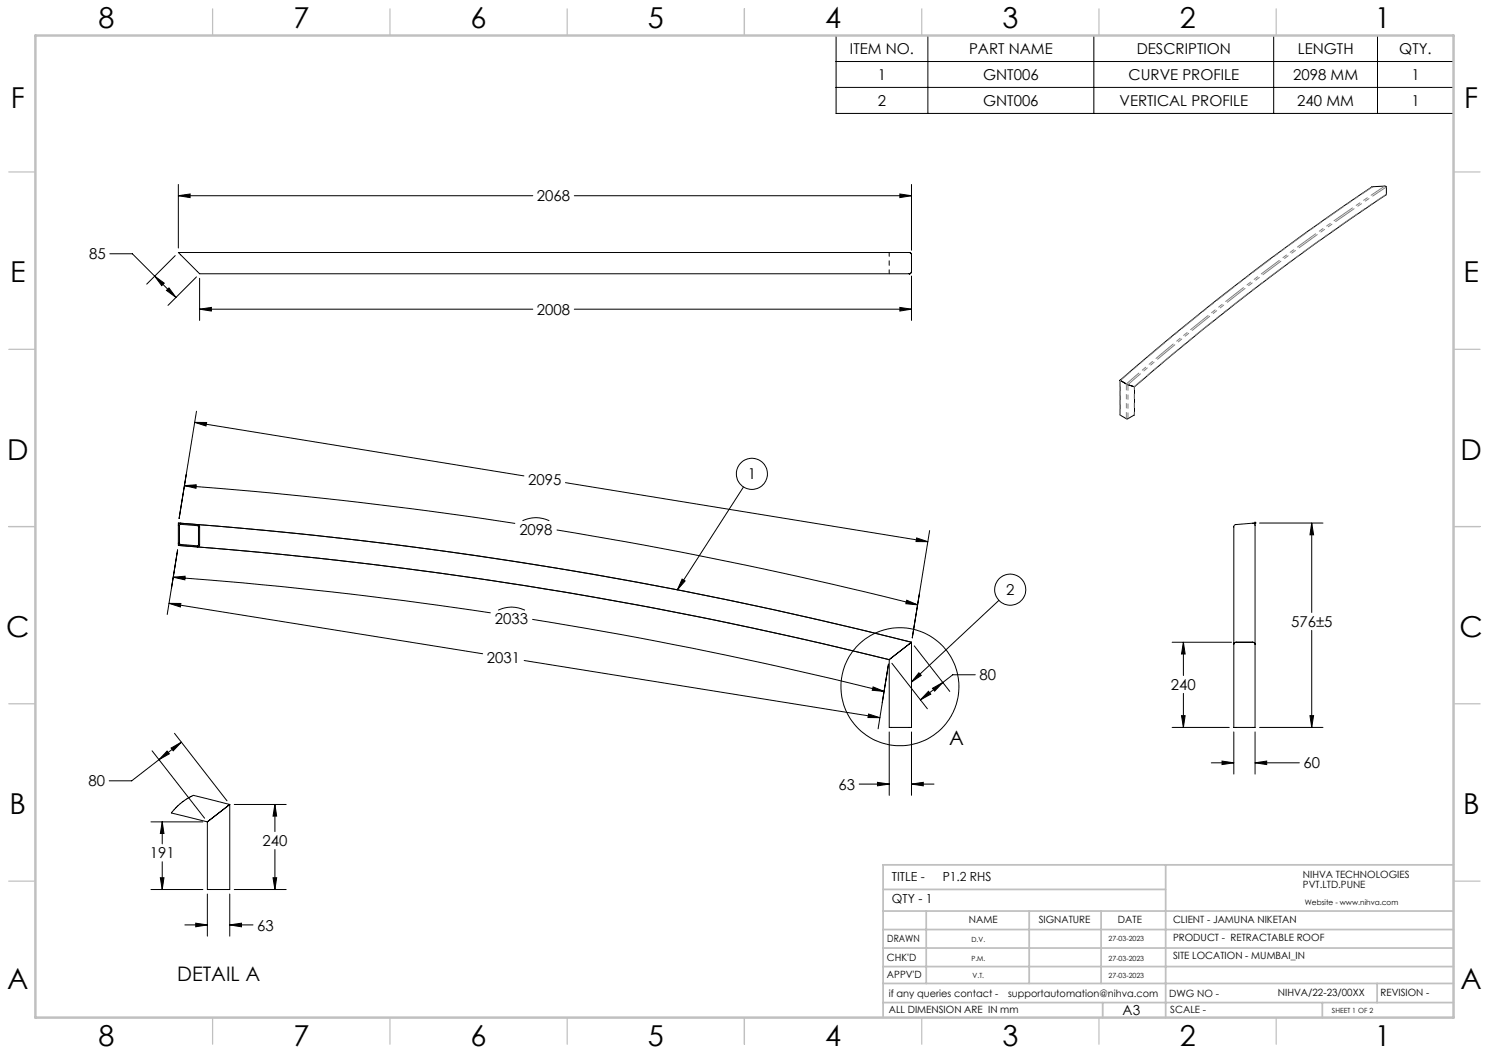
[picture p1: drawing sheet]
<svg xmlns="http://www.w3.org/2000/svg" width="420mm" height="297mm" viewBox="0 0 420 297" stroke-linecap="round" stroke-linejoin="round" font-family="sans-serif">
<g fill="none" stroke="#000" stroke-width=".28">
<path d="M235.8 10h174.2v22h-174.2zM235.8 17.4h174.2M261.7 10v22M308.5 10v22M359.3 10v22M388.5 10v22M235.8 24.7h174.2M50.3 52v18M50.3 55.2h100M50.3 55.2l3.3-.5v1zM162 55.2h95.1M253.8 54.7l3.3 .5-3.3 .5z"/>
<path d="M257.1 52v18.6M31 71.6h6.3l12.3 12.3M43.6 77.9l2.7 2-.7 .7zM49.4 72.1l-8 8M55.4 78.1l-8 8M56.3 78.5v11.9M256.5 71.2h-206.2l6 6h200.2M256.5 71.2l.4 .2 .2 .5M256.5 71.2h.1M256.5 77.2h.1M257.1 77.9v12.5M257.1 76.6l-.2 .4-.4 .2"/>
<path d="M257.1 71.9v4.7M47 81.9l.7-.7 1.9 2.7zM56.3 87.2h94M56.3 87.2l3.3-.5v1zM162 87.2h95.1M253.8 86.7l3.3 .5-3.3 .5zM54.9 119.1l92.9 15.1M54.9 119.1l3.4 .1-.2 1zM55.4 116l-4.9 30.3M315.9 107.2a665.1 665.1 0 0 1 71.3-54.5l3.7-.1 .1 2.3a708.1 708.1 0 0 0-71 54.2M315.9 107.2l.1 .1M315.9 107.2v9.9l1.9 1 2.2-1.1v-7.9"/>
<path d="M316 107.3l1.7 1M317.7 108.3l.4 .2M318.1 108.5l1.8 .6M319.9 109.1h.1M52 137l3.4-.3-.1 1zM52 137a1190.1 1190.1 0 0 1 93.3 10.6M159.5 136.1l102.2 16.7M209.7 137.3l-18.6 29.1M50.3 153.2l.2 .5 .4 .2M50.3 147.5l.6 .1M50.3 153.8l.6 .1M50.3 147.5v6.3"/>
<path d="M50.3 147.5a1206 1206 0 0 1 206.8 33.6M50.3 153.8a1199.1 1199.1 0 0 1 200.5 32.3M50.7 148.1l.2-.2 5 .4v5.5l-5.2-.4zM50.9 147.6l-.4 .1-.2 .5M50.9 153.9l4.8 .4M50.9 147.6l4.8 .4M55.7 148a1201.8 1201.8 0 0 1 201.4 33.1M55.7 148l.6 .4v5.4l-.6 .5M55.7 154.3a1196 1196 0 0 1 195.1 31.8M147.4 146.9a8.5 8.5 0 0 1 7.5 0M157 149.5a1234.7 1234.7 0 0 1 101.8 21.1M258.6 151.7l3.1 1.1-3.3-.1z"/>
<path d="M262.2 149.6l-4.9 30.3M354 147.2v.9M354.3 147.5l-.8 .1M355.3 147.5h17.9M370 147.5v25.3M370 147.5l.5 3.3h-1zM47.7 170.2l88.4 14.2M47.7 170.2h3.3l-.1 1zM48.4 165.9l1.7-10.8-2.9 18.2M48.9 162.8l3.3-.3-.1 1zM48.9 162.8a1165.8 1165.8 0 0 1 89.5 10.1M140.5 172.1a8.5 8.5 0 0 1 7.6 0"/>
<path d="M150.1 174.7a1192.8 1192.8 0 0 1 99.3 20.3M192.4 163.3l.9 .6-2.2 2.5zM255.8 169.3l3 1.3-3.3-.3zM281.8 169.3l-24.7 23.1M370 177.8v27.4M147.8 186.3l100.4 16.1M246.3 193.7l3.1 1.3-3.4-.3zM248.8 198.2l1.8-10.9-2.9 18.3M251.6 187.1l10 12.8M256.5 181.6l-5.7 4.5M257.1 181.1l-.6 .5M257.1 181.1v24.1h-6.3v-19.1l.7-.5"/>
<path d="M257.9 182.2l10 12.8M259.2 189.8l.7 .7-2.8 1.9zM261.9 195l.6 .8-2.9 1.6zM263 194.1l2.9-1.6-2.3 2.4zM265.9 192.5l-6.3 4.9M275.1 190.3h-6.4l-2.8 2.2M330.6 181.1h16.8M333.8 181.1v9.4M333.8 195.6v9.6M333.8 181.1l.5 3.4h-1zM348 181.6v-33.2l.5-.4 4.9-.4 .4 .1 .2 .5v33.4M348 181.6v23.6h6v-23.6"/>
<path d="M348.7 181.1l-.5 .2-.2 .3M348.7 181.1h4.7M353.4 181.1l.4 .2 .2 .3M42.9 211.8l14.8 19M44.8 214.3l-7.7 5.9h-6.3M47.1 211.8l.7 .8-3 1.7zM48.3 211l2.9-1.7-2.3 2.5zM49.2 206.8l14.8 19.1M51.2 209.3l-6.4 5M245 201.4l3.2 1h-3.4zM250.8 206.4v17.9M257.1 206.4v17.9"/>
<path d="M330.6 205.2h16.1M333.3 201.9h1l-.5 3.3zM341.7 215.2h6.3M344.7 214.7l3.3 .5-3.3 .4zM348 206.4v11.9M354 206.4v11.9M354 215.2h12.5M354 215.2l3.3-.5v.9zM355.3 205.2h17.9M369.5 201.9h1l-.5 3.3zM42.6 231.8h14.6M45.8 231.8v6.2"/>
<path d="M45.8 231.8l.4 3.3h-1zM64.2 227.4l-5.7 4.4M64.8 226.9l-10.3-2.6-1.7 .9-2 1.5-2.5 2.6 10.2 2.5M64.8 226.9l-.6 .5M64.8 226.9v24h-6.3v-19.1M66.1 226.9h14.6M77.5 226.9v7.7M77.5 239.6v11.3M77.5 226.9l.5 3.3h-1zM242.4 221.2h8.4M247.5 220.7l3.3 .5-3.3 .4zM257.1 221.2h6.4"/>
<path d="M257.1 221.2l3.3-.5v.9zM42.6 250.9h14.6M45.2 247.6h1l-.4 3.3zM45.8 243.1v7.8M58.5 252.2v11.9M64.8 252.2v11.9M66.1 250.9h14.6M77 247.6h1l-.5 3.3zM52.1 260.9h6.4M55.2 260.4l3.3 .5-3.3 .5zM64.8 260.9h6.6M64.8 260.9l3.3-.5v1z"/>
<circle cx="212.1" cy="133.6" r="4.4"/>
<circle cx="285" cy="166.3" r="4.4"/>
<circle cx="253.8" cy="193.7" r="16.6"/>
</g>
<path d="M250.8 71.2v6" fill="none" stroke="#000" stroke-width=".28" stroke-dasharray="15.2 1.3 1.3 1.3" stroke-dashoffset="14.1"/>
<g fill="none" stroke="#c0c0c0" stroke-width=".35">
<path d="M60 2.5v7.5M110 2.5v7.5M160 2.5v7.5M210 2.5v7.5M260 2.5v7.5M310 2.5v7.5M360 2.5v7.5M2.5 48.5h7.5M410 48.5h7.5M2.5 98.5h7.5M410 98.5h7.5M2.5 148.5h7.5"/>
<path d="M410 148.5h7.5M2.5 198.5h7.5M410 198.5h7.5M2.5 248.5h7.5M410 248.5h7.5M60 287v7.5M110 287v7.5M160 287v7.5M210 287v7.5M260 287v7.5M310 287v7.5M360 287v7.5"/>
</g>
<g fill="none" stroke="#c0c0c0" stroke-width=".5">
<path d="M249.1 257h160.9M249.1 250.9h79.7M261.3 257v20.4M290.3 257v20.4M310.6 257v20.4M328.8 243.9v43.1M410 243.9h-160.9v43.1M249.1 272.6h160.9M249.1 267.4h160.9M249.1 262.2h160.9M249.1 277.4h160.9M388.4 277.4v5.4"/>
<path d="M249.1 282.8h160.9M311 282.8v4.2M373 282.8v4.2"/>
</g>
<path d="M10 10h400v277h-400z" fill="none" stroke="#c0c0c0" stroke-width=".7"/>
<g fill="#000">
<path d="M192.4 163.3l.9 .6-2.2 2.5zM259.2 189.8l.7 .7-2.8 1.9z"/>
<path d="M255.8 169.3l3 1.3-3.3-.3zM52 137l3.4-.3-.1 1zM246.3 193.7l3.1 1.3-3.4-.3zM48.9 162.8l3.3-.3-.1 1zM54.9 119.1l3.4 .1-.2 1zM258.6 151.7l3.1 1.1-3.3-.1zM47.7 170.2h3.3l-.1 1zM245 201.4l3.2 1h-3.4zM370 147.5l.5 3.3h-1zM369.5 201.9h1l-.5 3.3z"/>
<path d="M261.9 195l.6 .8-2.9 1.6zM263 194.1l2.9-1.6-2.3 2.4zM257.1 221.2l3.3-.5v.9zM247.5 220.7l3.3 .5-3.3 .4zM50.3 55.2l3.3-.5v1zM253.8 54.7l3.3 .5-3.3 .5zM56.3 87.2l3.3-.5v1zM253.8 86.7l3.3 .5-3.3 .5zM47 81.9l.7-.7 1.9 2.7zM43.6 77.9l2.7 2-.7 .7zM333.8 181.1l.5 3.4h-1zM333.3 201.9h1l-.5 3.3zM344.7 214.7l3.3 .5-3.3 .4zM354 215.2l3.3-.5v.9zM77 247.6h1l-.5 3.3zM77.5 226.9l.5 3.3h-1zM45.2 247.6h1l-.4 3.3zM45.8 231.8l.4 3.3h-1zM47.1 211.8l.7 .8-3 1.7zM48.3 211l2.9-1.7-2.3 2.5zM64.8 260.9l3.3-.5v1zM55.2 260.4l3.3 .5-3.3 .5z"/>
</g>
<path d="M317.7 108.3a704.6 704.6 0 0 1 72.9-55.8M318.2 108.5a704 704 0 0 1 72.9-55.8" fill="none" stroke="#808080" stroke-width=".28" stroke-dasharray="6.3 1.3 1.3 1.3 1.3 1.3" stroke-dashoffset="1.7"/>
<path d="M316 107.3a707.2 707.2 0 0 1 71.3-54.7" fill="none" stroke="#808080" stroke-width=".28" stroke-dasharray="6.3 1.3 1.3 1.3 1.3 1.3" stroke-dashoffset="2.7"/>
<path d="M319.9 109a700.4 700.4 0 0 1 71.2-54.2" fill="none" stroke="#808080" stroke-width=".28" stroke-dasharray="6.3 1.3 1.3 1.3 1.3 1.3" stroke-dashoffset="2.9"/>
<path d="M318.2 118.1v-9.6" fill="none" stroke="#808080" stroke-width=".28" stroke-dasharray="6.3 1.3 1.3 1.3 1.3 1.3" stroke-dashoffset="4.7"/>
<path d="M316 117.1v-9.8M317.7 118.1v-9.8" fill="none" stroke="#808080" stroke-width=".28" stroke-dasharray="6.3 1.3 1.3 1.3 1.3 1.3" stroke-dashoffset="4.6"/>
<path d="M319.9 117v-8" fill="none" stroke="#808080" stroke-width=".28" stroke-dasharray="6.3 1.3 1.3 1.3 1.3 1.3" stroke-dashoffset="5.5"/>
<g font-size="8.1">
<text x="27.8" y="8">8</text>
<text x="82.8" y="8">7</text>
<text x="132.8" y="8">6</text>
<text x="182.8" y="8">5</text>
<text x="232.8" y="8">4</text>
<text x="282.8" y="8">3</text>
<text x="332.8" y="8">2</text>
<text x="387.8" y="8">1</text>
<text x="3" y="30.4">F</text>
<text x="413" y="30.4">F</text>
<text x="2.8" y="79.6">E</text>
<text x="412.8" y="79.6">E</text>
<text x="2" y="129.6">D</text>
<text x="412" y="129.6">D</text>
<text x="1.7" y="179.6">C</text>
<text x="411.7" y="179.6">C</text>
<text x="2.7" y="229.6">B</text>
<text x="412.7" y="229.6">B</text>
<text x="2" y="278.9">A</text>
<text x="412" y="278.9">A</text>
<text x="27.8" y="295">8</text>
<text x="82.8" y="295">7</text>
<text x="132.8" y="295">6</text>
<text x="182.8" y="295">5</text>
<text x="232.8" y="295">4</text>
<text x="282.8" y="295">3</text>
<text x="332.8" y="295">2</text>
<text x="387.8" y="295">1</text>
</g>
<g font-size="5.6">
<text x="267.8" y="210.1">A</text>
<text x="50" y="276.6">DETAIL A</text>
</g>
<g font-size="4.2">
<text x="239.8" y="15.2">ITEM NO.</text>
<text x="273.3" y="15.2">PART NAME</text>
<text x="320.6" y="15.2">DESCRIPTION</text>
<text x="366.1" y="15.2">LENGTH</text>
<text x="394.7" y="15.2">QTY.</text>
<text x="247.6" y="22.5">1</text>
<text x="277.3" y="22.5">GNT006</text>
<text x="318.3" y="22.5">CURVE PROFILE</text>
<text x="364.8" y="22.5">2098 MM</text>
<text x="398.1" y="22.5">1</text>
<text x="247.6" y="29.8">2</text>
<text x="277.3" y="29.8">GNT006</text>
<text x="315.8" y="29.8">VERTICAL PROFILE</text>
<text x="365.9" y="29.8">240 MM</text>
<text x="398.1" y="29.8">1</text>
<text x="151.5" y="56.8">2068</text>
<text x="25.1" y="73.2">85</text>
<text x="151.5" y="88.8">2008</text>
<text x="149" y="136.8">2095</text>
<text x="210.9" y="135.2">1</text>
<text x="146.5" y="150.8">2098</text>
<text x="283.8" y="167.9">2</text>
<text x="139.6" y="176">2033</text>
<text x="364.2" y="176.9">576±5</text>
<text x="137.3" y="186.9">2031</text>
<text x="276.3" y="191.9">80</text>
<text x="330.3" y="194.6">240</text>
<text x="25" y="221.8">80</text>
<text x="367.7" y="216.7">60</text>
<text x="236.5" y="222.7">63</text>
<text x="74" y="238.7">240</text>
<text x="42.2" y="242.1">191</text>
<text x="72.5" y="262.5">63</text>
</g>
<text font-size="3.9" x="316.7" y="286.4">A3</text>
<g font-size="3.5">
<text x="251.6" y="248.6">TITLE -</text>
<text x="265.9" y="248.6">P1.2 RHS</text>
<text x="251.6" y="254.8">QTY - 1</text>
</g>
<g font-size="2.8">
<text x="367.5" y="247.7">NIHVA TECHNOLOGIES</text>
<text x="367.5" y="250.5">PVT.LTD.PUNE</text>
<text x="273.3" y="260.4">NAME</text>
<text x="293" y="260.4">SIGNATURE</text>
<text x="315.3" y="260.5">DATE</text>
<text x="330.9" y="260.5">CLIENT - JAMUNA NIKETAN</text>
<text x="250.3" y="265.7">DRAWN</text>
<text x="330.9" y="265.5">PRODUCT - RETRACTABLE ROOF</text>
<text x="250.2" y="271.1">CHK'D</text>
<text x="250.2" y="275.8">APPV'D</text>
<text x="330.9" y="270.6">SITE LOCATION - MUMBAI_IN</text>
<text x="250.7" y="281.1">if any queries contact -</text>
<text x="284.3" y="281.1">supportautomation@nihva.com</text>
<text x="329.8" y="281.3">DWG NO -</text>
<text x="360.5" y="281.1">NIHVA/22-23/00XX</text>
<text x="389.4" y="281.1">REVISION -</text>
<text x="250.7" y="285.6">ALL DIMENSION ARE IN mm</text>
<text x="330.1" y="285.7">SCALE -</text>
</g>
<text font-size="2.1" x="368.1" y="255.1">Website - www.nihva.com</text>
<g font-size="2">
<text x="274" y="265.6">D.V.</text>
<text x="312.7" y="265.5">27-03-2023</text>
<text x="274" y="271.1">P.M.</text>
<text x="274.4" y="275.8">V.T.</text>
<text x="312.7" y="271.1">27-03-2023</text>
<text x="312.7" y="275.8">27-03-2023</text>
<text x="375.7" y="285.6">SHEET 1 OF 2</text>
</g>
</svg>
